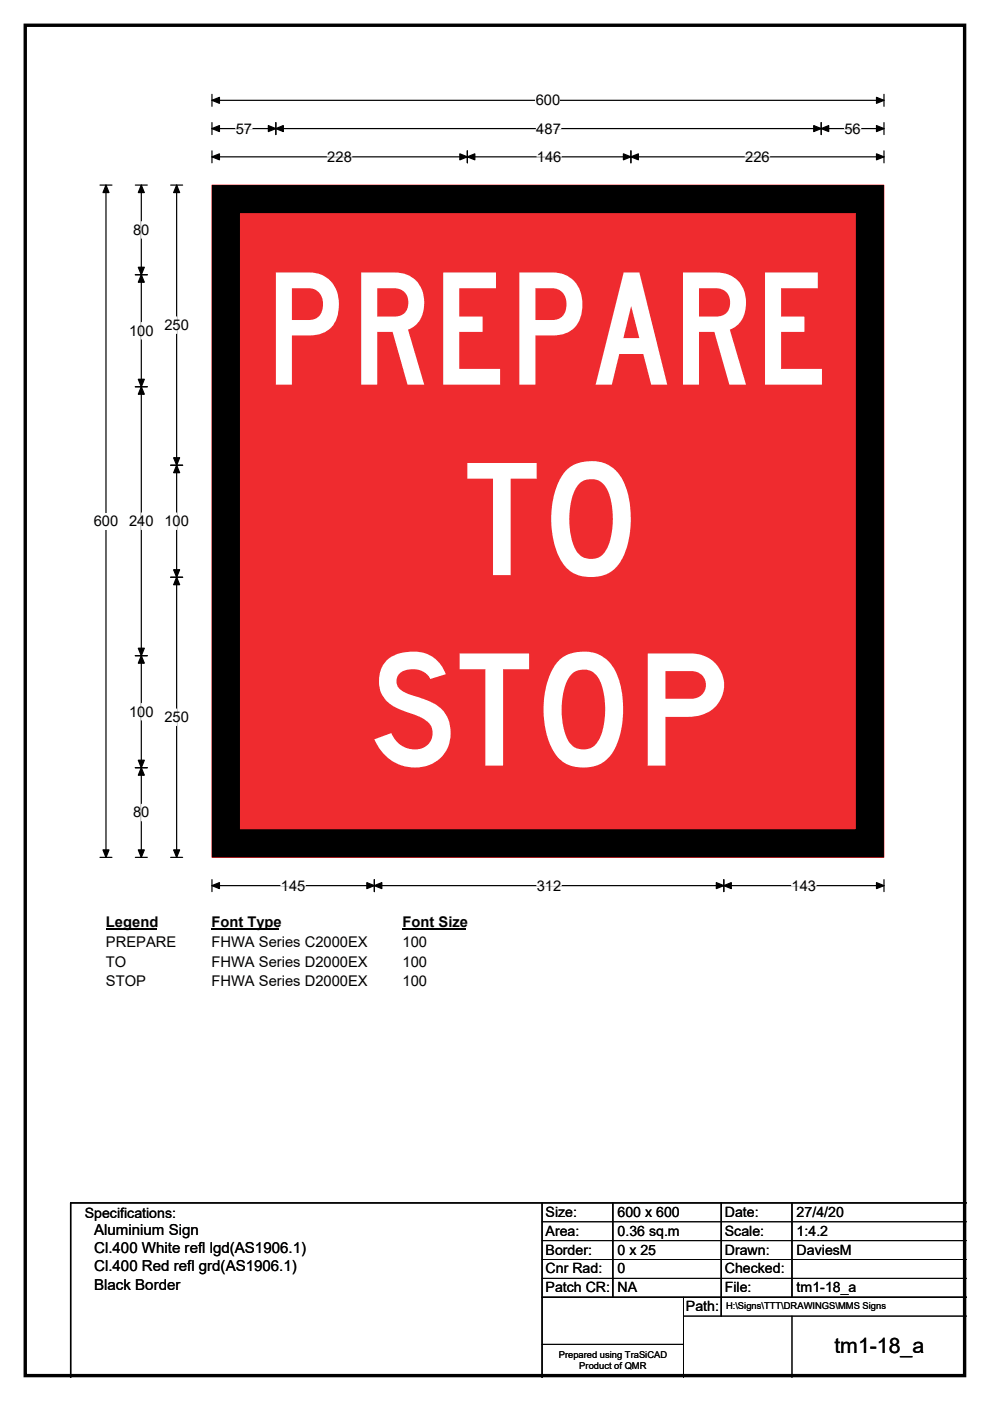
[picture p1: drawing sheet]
<svg xmlns="http://www.w3.org/2000/svg" width="210mm" height="297mm" viewBox="0 0 210 297" stroke-linecap="round" stroke-linejoin="round" font-family="sans-serif">
<path d="M5.4 5.4h199.2v286.3h-199.2z" fill="none" stroke="#000" stroke-width=".72"/>
<path d="M45 21.3h142.5M45 20v2.5M187.5 20v2.5" fill="none" stroke="#000" stroke-width=".25"/>
<path d="M45 21.3l1.5-.7v1.3zM185.9 20.6l1.6 .7-1.6 .6z" fill="#000" stroke="#000" stroke-width=".25"/>
<path d="M113.6 19.5h5.2v3.5h-5.2z" fill="#fff"/>
<g fill="none" stroke="#000" stroke-width=".25">
<path d="M21.2 39.2h2.5M22.5 39.2v142.6M45 27.3h142.5M45 26v2.5M45 32v2.5M45 33.3h142.5M58.5 26v2.5M99.1 32v2.5M133.8 32v2.5M174.2 26v2.5M187.5 26v2.5M187.5 32v2.5"/>
<path d="M21.2 181.8h2.5M45 186.5v2.5M45 187.8h142.5M79.4 186.5v2.5M153.5 186.5v2.5M187.5 186.5v2.5"/>
</g>
<g fill="#000" stroke="#000" stroke-width=".25">
<path d="M22.5 39.2l.6 1.6h-1.3zM45 27.3l1.5-.7v1.3zM45 33.3l1.5-.7v1.3zM58.5 27.3l1.6-.7v1.3zM56.9 26.6l1.6 .7-1.6 .6zM99.1 33.3l1.6-.7v1.3zM97.5 32.6l1.6 .7-1.6 .6zM132.2 32.6l1.6 .7-1.6 .6zM133.8 33.3l1.6-.7v1.3zM172.6 26.6l1.6 .7-1.6 .6zM174.2 27.3l1.6-.7v1.3zM185.9 26.6l1.6 .7-1.6 .6z"/>
<path d="M185.9 32.6l1.6 .7-1.6 .6zM21.8 180.2h1.3l-.6 1.6zM45 187.8l1.5-.7v1.3zM79.4 187.8l1.6-.7v1.3zM77.8 187.1l1.6 .7-1.6 .6zM151.9 187.1l1.6 .7-1.6 .6zM153.5 187.8l1.6-.7v1.3zM185.9 187.1l1.6 .7-1.6 .6z"/>
</g>
<path d="M50 27.3h3.5M69.4 33.3h5.2M113.7 27.3h5.3M113.9 33.3h5.2M158.1 33.3h5.2M179.1 27.3h3.5M59.6 187.8h5.2M113.9 187.8h5.2M167.9 187.8h5.2" fill="none" stroke="#fff" stroke-width=".25"/>
<path d="M19.9 108.8h5.2v3.5h-5.2z" fill="#fff"/>
<path d="M28.7 39.2h2.5M30 39.2v142.6M36.2 39.2h2.5M37.5 39.2v142.6M28.7 58.3h2.5M28.7 82h2.5M36.2 98.6h2.5M28.7 139h2.5M36.2 122.4h2.5M28.7 162.8h2.5M28.7 181.8h2.5M36.2 181.8h2.5" fill="none" stroke="#000" stroke-width=".25"/>
<g fill="#000" stroke="#000" stroke-width=".25">
<path d="M30 39.2l.6 1.6h-1.3zM37.5 39.2l.6 1.6h-1.3zM30 58.3l.6 1.5h-1.3zM29.3 56.7h1.3l-.6 1.6zM29.3 80.4h1.3l-.6 1.6zM30 82l.6 1.6h-1.3zM37.5 98.6l.6 1.6h-1.3zM36.8 97h1.3l-.6 1.6zM29.3 137.4h1.3l-.6 1.6zM30 139l.6 1.6h-1.3zM36.8 120.8h1.3l-.6 1.6zM37.5 122.4l.6 1.6h-1.3z"/>
<path d="M29.3 161.2h1.3l-.6 1.6zM30 162.8l.6 1.6h-1.3zM29.3 180.2h1.3l-.6 1.6zM36.8 180.2h1.3l-.6 1.6z"/>
</g>
<path d="M30 47v3.5M30 68.4v3.5M37.5 67.2v3.5M30 108.8v3.5M37.5 108.8v3.5M30 149.1v3.6M37.5 150.3v3.5M30 170.5v3.5" fill="none" stroke="#fff" stroke-width=".25"/>
<path d="M22.5 193.8h10.7v3.5h-10.7z" fill="#fff"/>
<path d="M22.5 197.1h10.7" fill="none" stroke="#000" stroke-width=".32"/>
<path d="M44.8 193.8h14.4v3.5h-14.4z" fill="#fff"/>
<path d="M44.8 197.1h14.4" fill="none" stroke="#000" stroke-width=".32"/>
<path d="M85.4 193.8h13.4v3.5h-13.4z" fill="#fff"/>
<path d="M85.4 197.1h13.4" fill="none" stroke="#000" stroke-width=".32"/>
<g fill="#fff">
<path d="M22.5 198h14.8v3.4h-14.8z"/>
<path d="M44.8 198h33.1v3.4h-33.1z"/>
<path d="M85.4 198h5.2v3.4h-5.2z"/>
<path d="M22.5 202.1h4.3v3.5h-4.3z"/>
<path d="M44.8 202.1h33.1v3.5h-33.1z"/>
<path d="M85.4 202.1h5.2v3.5h-5.2z"/>
<path d="M22.5 206.3h8.4v3.5h-8.4z"/>
<path d="M44.8 206.3h33.1v3.5h-33.1z"/>
<path d="M85.4 206.3h5.2v3.5h-5.2z"/>
</g>
<path d="M45 39.3h142.5v142.5h-142.5z" fill="#ef2b2f"/>
<path d="M45 39.2h142.5v142.6h-142.5z" fill="none" stroke="#ef2b2f" stroke-width=".21"/>
<path d="M47.9 42.2h136.6v136.6h-136.6z" fill="none" stroke="#000" stroke-width="5.9"/>
<path d="M115 255v37M130 255v20M153 255v24M168 255v20M205 255h-190v37M115 275h90" fill="none" stroke="#000" stroke-width=".3"/>
<path d="M115 259h90M115 263h90M115 267h90M115 271h90M145 279h60M145 275v17M168 279v13M115 285h30" fill="none" stroke="#000" stroke-width=".21"/>
<g font-size="33" fill="#fff">
<text x="55.9" y="81.6">PREPARE</text>
<text x="98.4" y="121.9">TO</text>
<text x="78.2" y="162.3">STOP</text>
</g>
<text font-size="4.5" x="177" y="286.9">tm1-18_a</text>
<g font-size="3.2">
<text x="20" y="261.9">Aluminium Sign</text>
<text x="20" y="265.7">Cl.400 White refl lgd(AS1906.1)</text>
<text x="20" y="269.6">Cl.400 Red refl grd(AS1906.1)</text>
<text x="20" y="273.4">Black Border</text>
</g>
<g font-size="3.1">
<text x="113.6" y="22.3">600</text>
<text x="50" y="28.3">57</text>
<text x="113.7" y="28.3">487</text>
<text x="179.1" y="28.3">56</text>
<text x="69.4" y="34.3">228</text>
<text x="113.9" y="34.3">146</text>
<text x="158.1" y="34.3">226</text>
<text x="28.2" y="49.8">80</text>
<text x="27.4" y="71.2">100</text>
<text x="34.9" y="70">250</text>
<text x="19.9" y="111.6">600</text>
<text x="27.4" y="111.5">240</text>
<text x="34.9" y="111.5">100</text>
<text x="27.4" y="151.9">100</text>
<text x="34.9" y="153.1">250</text>
<text x="28.2" y="173.3">80</text>
<text x="59.6" y="188.8">145</text>
<text x="113.9" y="188.8">312</text>
<text x="167.9" y="188.8">143</text>
<text x="22.5" y="196.6">Legend</text>
<text x="44.8" y="196.6">Font Type</text>
<text x="85.4" y="196.6">Font Size</text>
<text x="22.5" y="200.7">PREPARE</text>
<text x="44.8" y="200.7">FHWA Series C2000EX</text>
<text x="85.4" y="200.7">100</text>
<text x="22.5" y="204.9">TO</text>
<text x="22.5" y="209.1">STOP</text>
<text x="44.8" y="204.9">FHWA Series D2000EX</text>
<text x="44.8" y="209.1">FHWA Series D2000EX</text>
<text x="85.4" y="204.9">100</text>
<text x="85.4" y="209.1">100</text>
</g>
<g font-size="3">
<text x="115.7" y="258">Size:</text>
<text x="131" y="258">600 x 600</text>
<text x="153.7" y="258">Date:</text>
<text x="169" y="258">27/4/20</text>
<text x="18" y="258.2">Specifications:</text>
<text x="115.7" y="262">Area:</text>
<text x="131" y="262">0.36 sq.m</text>
<text x="153.7" y="262">Scale:</text>
<text x="169" y="262">1:4.2</text>
<text x="115.7" y="266">Border:</text>
<text x="115.7" y="270">Cnr Rad:</text>
<text x="131" y="266">0 x 25</text>
<text x="131" y="270">0</text>
<text x="153.7" y="266">Drawn:</text>
<text x="153.7" y="270">Checked:</text>
<text x="169" y="266">DaviesM</text>
<text x="115.7" y="274">Patch CR:</text>
<text x="131" y="274">NA</text>
<text x="153.7" y="274">File:</text>
<text x="169" y="274">tm1-18_a</text>
<text x="145.5" y="278">Path:</text>
</g>
<g font-size="2">
<text x="154" y="277.6">H:\Signs\TTT\DRAWINGS\MMS Signs</text>
<text x="118.5" y="287.8">Prepared using TraSiCAD</text>
<text x="122.9" y="290.2">Product of QMR</text>
</g>
</svg>
